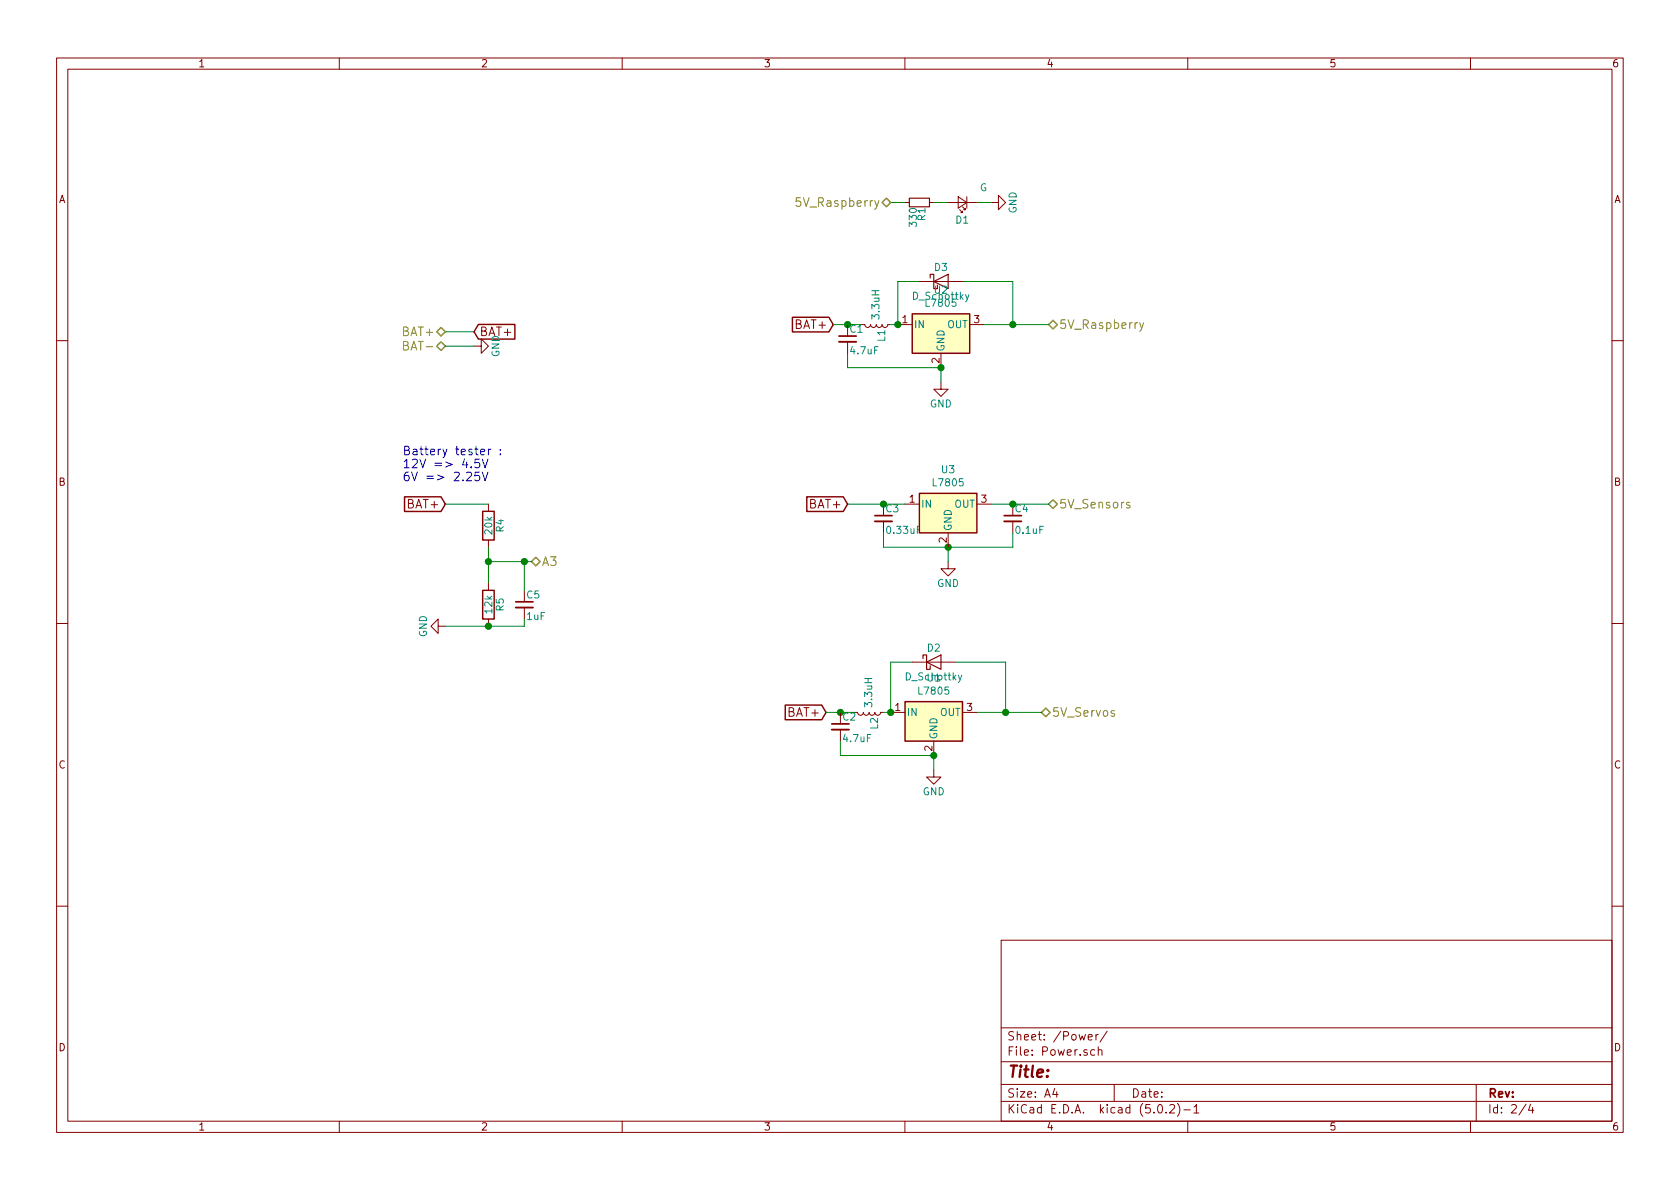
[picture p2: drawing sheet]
EESchema Schematic File Version 4
LIBS:Arduino Interface-cache
EELAYER 26 0
EELAYER END
$Descr A4 11693 8268
encoding utf-8
Sheet 2 4
Title ""
Date ""
Rev ""
Comp ""
Comment1 ""
Comment2 ""
Comment3 ""
Comment4 ""
$EndDescr
Text GLabel 3300 2300 2    60   Input ~ 0
BAT+
Wire Wire Line
	3100 2300 3300 2300
$Comp
L power:GND #PWR02
U 1 1
P 3300 2400
F 0 "#PWR02" H 3300 2150 50  0001 C CNN
F 1 "GND" H 3300 2250 50  0000 C CNN
F 2 "" H 3300 2400 50  0001 C CNN
F 3 "" H 3300 2400 50  0001 C CNN
	1    3300 2400
	0    -1   -1   0   
$EndComp
Text HLabel 3100 2300 0    60   BiDi ~ 0
BAT+
Text HLabel 3100 2400 0    60   BiDi ~ 0
BAT-
$Comp
L power:GND #PWR03
U 1 1
P 6900 1400
F 0 "#PWR03" H 6900 1150 50  0001 C CNN
F 1 "GND" H 6900 1250 50  0000 C CNN
F 2 "" H 6900 1400 50  0001 C CNN
F 3 "" H 6900 1400 50  0001 C CNN
	1    6900 1400
	0    -1   -1   0   
$EndComp
$Comp
L Device:R_Small R1
U 1 1
P 6400 1400
F 0 "R1" H 6430 1420 50  0000 L CNN
F 1 "330" H 6430 1360 50  0000 L CNN
F 2 "Resistor_THT:R_Axial_DIN0204_L3.6mm_D1.6mm_P7.62mm_Horizontal" H 6400 1400 50  0001 C CNN
F 3 "" H 6400 1400 50  0001 C CNN
	1    6400 1400
	0    1    1    0   
$EndComp
$Comp
L Device:LED_Small D1
U 1 1
P 6700 1400
F 0 "D1" H 6650 1525 50  0000 L CNN
F 1 "G" H 6525 1300 50  0000 L CNN
F 2 "LEDs:LED_D3.0mm" V 6700 1400 50  0001 C CNN
F 3 "" V 6700 1400 50  0001 C CNN
	1    6700 1400
	-1   0    0    1   
$EndComp
Wire Wire Line
	6900 1400 6800 1400
Wire Wire Line
	6600 1400 6500 1400
Wire Wire Line
	6300 1400 6200 1400
Text GLabel 5800 2250 0    60   Input ~ 0
BAT+
$Comp
L power:GND #PWR04
U 1 1
P 6550 2650
F 0 "#PWR04" H 6550 2400 50  0001 C CNN
F 1 "GND" H 6550 2500 50  0000 C CNN
F 2 "" H 6550 2650 50  0001 C CNN
F 3 "" H 6550 2650 50  0001 C CNN
	1    6550 2650
	1    0    0    -1  
$EndComp
Text HLabel 7300 2250 2    60   BiDi ~ 0
5V_Raspberry
Wire Wire Line
	6550 2550 6550 2650
$Comp
L Device:L_Small L1
U 1 1
P 6100 2250
F 0 "L1" H 6130 2290 50  0000 L CNN
F 1 "3.3uH" H 5850 2250 50  0000 L CNN
F 2 "Inductor_THT:L_Axial_L5.3mm_D2.2mm_P7.62mm_Horizontal_Vishay_IM-1" H 6100 2250 50  0001 C CNN
F 3 "" H 6100 2250 50  0001 C CNN
	1    6100 2250
	0    1    1    0   
$EndComp
Wire Wire Line
	6250 2250 6200 2250
Wire Wire Line
	5800 2250 5900 2250
Wire Wire Line
	5900 2450 5900 2550
Wire Wire Line
	5900 2550 6550 2550
Connection ~ 5900 2250
Text GLabel 5750 4950 0    60   Input ~ 0
BAT+
$Comp
L power:GND #PWR05
U 1 1
P 6500 5350
F 0 "#PWR05" H 6500 5100 50  0001 C CNN
F 1 "GND" H 6500 5200 50  0000 C CNN
F 2 "" H 6500 5350 50  0001 C CNN
F 3 "" H 6500 5350 50  0001 C CNN
	1    6500 5350
	1    0    0    -1  
$EndComp
Text HLabel 7250 4950 2    60   BiDi ~ 0
5V_Servos
Wire Wire Line
	6500 5250 6500 5350
$Comp
L Device:L_Small L2
U 1 1
P 6050 4950
F 0 "L2" H 6080 4990 50  0000 L CNN
F 1 "3.3uH" H 5800 4950 50  0000 L CNN
F 2 "Inductor_THT:L_Axial_L5.3mm_D2.2mm_P7.62mm_Horizontal_Vishay_IM-1" H 6050 4950 50  0001 C CNN
F 3 "" H 6050 4950 50  0001 C CNN
	1    6050 4950
	0    1    1    0   
$EndComp
Wire Wire Line
	6200 4950 6150 4950
Wire Wire Line
	5750 4950 5850 4950
Wire Wire Line
	5850 5150 5850 5250
Wire Wire Line
	5850 5250 6500 5250
Connection ~ 5850 4950
Wire Wire Line
	7300 2250 7050 2250
Wire Wire Line
	7250 4950 7000 4950
$Comp
L power:GND #PWR06
U 1 1
P 6600 3900
F 0 "#PWR06" H 6600 3650 50  0001 C CNN
F 1 "GND" H 6600 3750 50  0000 C CNN
F 2 "" H 6600 3900 50  0001 C CNN
F 3 "" H 6600 3900 50  0001 C CNN
	1    6600 3900
	1    0    0    -1  
$EndComp
$Comp
L Device:C_Small C3
U 1 1
P 6150 3600
F 0 "C3" H 6160 3670 50  0000 L CNN
F 1 "0.33uF" H 6160 3520 50  0000 L CNN
F 2 "Capacitor_THT:C_Rect_L7.0mm_W2.0mm_P5.00mm" H 6150 3600 50  0001 C CNN
F 3 "" H 6150 3600 50  0001 C CNN
	1    6150 3600
	1    0    0    -1  
$EndComp
$Comp
L Device:C_Small C4
U 1 1
P 7050 3600
F 0 "C4" H 7060 3670 50  0000 L CNN
F 1 "0.1uF" H 7060 3520 50  0000 L CNN
F 2 "Capacitor_THT:C_Rect_L7.0mm_W2.0mm_P5.00mm" H 7050 3600 50  0001 C CNN
F 3 "" H 7050 3600 50  0001 C CNN
	1    7050 3600
	1    0    0    -1  
$EndComp
Wire Wire Line
	5900 3500 6150 3500
Connection ~ 6150 3500
Wire Wire Line
	6150 3700 6150 3800
Wire Wire Line
	6150 3800 6600 3800
Wire Wire Line
	7050 3800 7050 3700
Connection ~ 6600 3800
Wire Wire Line
	6900 3500 7050 3500
Wire Wire Line
	6600 3900 6600 3800
Text GLabel 5900 3500 0    60   Input ~ 0
BAT+
Text HLabel 7300 3500 2    60   BiDi ~ 0
5V_Sensors
Connection ~ 7050 3500
Wire Wire Line
	3300 2400 3100 2400
Text HLabel 6200 1400 0    60   BiDi ~ 0
5V_Raspberry
$Comp
L Device:C_Small C2
U 1 1
P 5850 5050
F 0 "C2" H 5860 5120 50  0000 L CNN
F 1 "4.7uF" H 5860 4970 50  0000 L CNN
F 2 "Capacitor_THT:C_Rect_L7.0mm_W2.0mm_P5.00mm" H 5850 5050 50  0001 C CNN
F 3 "" H 5850 5050 50  0001 C CNN
	1    5850 5050
	1    0    0    -1  
$EndComp
$Comp
L Device:C_Small C1
U 1 1
P 5900 2350
F 0 "C1" H 5910 2420 50  0000 L CNN
F 1 "4.7uF" H 5910 2270 50  0000 L CNN
F 2 "Capacitor_THT:C_Rect_L7.0mm_W2.0mm_P5.00mm" H 5900 2350 50  0001 C CNN
F 3 "" H 5900 2350 50  0001 C CNN
	1    5900 2350
	1    0    0    -1  
$EndComp
Wire Wire Line
	7050 2250 7050 1950
Wire Wire Line
	7050 1950 6700 1950
Connection ~ 7050 2250
Wire Wire Line
	6400 1950 6250 1950
Wire Wire Line
	6250 1950 6250 2250
Wire Wire Line
	7000 4950 7000 4600
Wire Wire Line
	7000 4600 6650 4600
Connection ~ 7000 4950
Wire Wire Line
	6350 4600 6200 4600
Wire Wire Line
	6200 4600 6200 4950
$Comp
L Device:D_Schottky D3
U 1 1
P 6550 1950
F 0 "D3" H 6550 2050 50  0000 C CNN
F 1 "D_Schottky" H 6550 1850 50  0000 C CNN
F 2 "Diode_THT:D_5W_P10.16mm_Horizontal" H 6550 1950 50  0001 C CNN
F 3 "" H 6550 1950 50  0001 C CNN
	1    6550 1950
	1    0    0    -1  
$EndComp
$Comp
L Device:D_Schottky D2
U 1 1
P 6500 4600
F 0 "D2" H 6500 4700 50  0000 C CNN
F 1 "D_Schottky" H 6500 4500 50  0000 C CNN
F 2 "Diode_THT:D_5W_P10.16mm_Horizontal" H 6500 4600 50  0001 C CNN
F 3 "" H 6500 4600 50  0001 C CNN
	1    6500 4600
	1    0    0    -1  
$EndComp
Text GLabel 3100 3500 0    60   Input ~ 0
BAT+
$Comp
L Device:R R4
U 1 1
P 3400 3650
F 0 "R4" V 3480 3650 50  0000 C CNN
F 1 "20k" V 3400 3650 50  0000 C CNN
F 2 "Resistor_THT:R_Axial_DIN0204_L3.6mm_D1.6mm_P7.62mm_Horizontal" V 3330 3650 50  0001 C CNN
F 3 "" H 3400 3650 50  0001 C CNN
	1    3400 3650
	1    0    0    -1  
$EndComp
$Comp
L Device:R R5
U 1 1
P 3400 4200
F 0 "R5" V 3480 4200 50  0000 C CNN
F 1 "12k" V 3400 4200 50  0000 C CNN
F 2 "Resistor_THT:R_Axial_DIN0204_L3.6mm_D1.6mm_P7.62mm_Horizontal" V 3330 4200 50  0001 C CNN
F 3 "" H 3400 4200 50  0001 C CNN
	1    3400 4200
	1    0    0    -1  
$EndComp
$Comp
L power:GND #PWR07
U 1 1
P 3100 4350
F 0 "#PWR07" H 3100 4100 50  0001 C CNN
F 1 "GND" H 3100 4200 50  0000 C CNN
F 2 "" H 3100 4350 50  0001 C CNN
F 3 "" H 3100 4350 50  0001 C CNN
	1    3100 4350
	0    1    1    0   
$EndComp
Wire Wire Line
	3100 3500 3400 3500
Wire Wire Line
	3400 3800 3400 3900
Wire Wire Line
	3100 4350 3400 4350
Text HLabel 3700 3900 2    60   BiDi ~ 0
A3
Wire Wire Line
	3400 3900 3650 3900
Connection ~ 3400 3900
Text Notes 2800 3350 0    60   ~ 0
Battery tester :\n12V => 4.5V\n6V => 2.25V
$Comp
L Device:C_Small C5
U 1 1
P 3650 4200
F 0 "C5" H 3660 4270 50  0000 L CNN
F 1 "1uF" H 3660 4120 50  0000 L CNN
F 2 "Capacitor_THT:C_Rect_L7.0mm_W2.0mm_P5.00mm" H 3650 4200 50  0001 C CNN
F 3 "" H 3650 4200 50  0001 C CNN
	1    3650 4200
	1    0    0    -1  
$EndComp
Wire Wire Line
	3650 3900 3650 4100
Connection ~ 3650 3900
Wire Wire Line
	3650 4350 3650 4300
Connection ~ 3400 4350
Wire Wire Line
	5900 2250 6000 2250
Wire Wire Line
	5850 4950 5950 4950
Wire Wire Line
	6150 3500 6300 3500
Wire Wire Line
	6600 3800 7050 3800
Wire Wire Line
	7050 3500 7300 3500
Wire Wire Line
	7050 2250 6850 2250
Wire Wire Line
	7000 4950 6800 4950
Wire Wire Line
	3400 3900 3400 4050
Wire Wire Line
	3650 3900 3700 3900
Wire Wire Line
	3400 4350 3650 4350
$Comp
L Regulator_Linear:L7805 U2
U 1 1
P 6550 2250
F 0 "U2" H 6550 2492 50  0000 C CNN
F 1 "L7805" H 6550 2401 50  0000 C CNN
F 2 "Package_TO_SOT_THT:TO-220-3_Vertical" H 6575 2100 50  0001 L CIN
F 3 "http://www.st.com/content/ccc/resource/technical/document/datasheet/41/4f/b3/b0/12/d4/47/88/CD00000444.pdf/files/CD00000444.pdf/jcr:content/translations/en.CD00000444.pdf" H 6550 2200 50  0001 C CNN
	1    6550 2250
	1    0    0    -1  
$EndComp
Connection ~ 6250 2250
Connection ~ 6550 2550
$Comp
L Regulator_Linear:L7805 U3
U 1 1
P 6600 3500
F 0 "U3" H 6600 3742 50  0000 C CNN
F 1 "L7805" H 6600 3651 50  0000 C CNN
F 2 "Package_TO_SOT_THT:TO-220-3_Vertical" H 6625 3350 50  0001 L CIN
F 3 "http://www.st.com/content/ccc/resource/technical/document/datasheet/41/4f/b3/b0/12/d4/47/88/CD00000444.pdf/files/CD00000444.pdf/jcr:content/translations/en.CD00000444.pdf" H 6600 3450 50  0001 C CNN
	1    6600 3500
	1    0    0    -1  
$EndComp
$Comp
L Regulator_Linear:L7805 U1
U 1 1
P 6500 4950
F 0 "U1" H 6500 5192 50  0000 C CNN
F 1 "L7805" H 6500 5101 50  0000 C CNN
F 2 "Package_TO_SOT_THT:TO-220-3_Vertical" H 6525 4800 50  0001 L CIN
F 3 "http://www.st.com/content/ccc/resource/technical/document/datasheet/41/4f/b3/b0/12/d4/47/88/CD00000444.pdf/files/CD00000444.pdf/jcr:content/translations/en.CD00000444.pdf" H 6500 4900 50  0001 C CNN
	1    6500 4950
	1    0    0    -1  
$EndComp
Connection ~ 6200 4950
Connection ~ 6500 5250
$EndSCHEMATC
